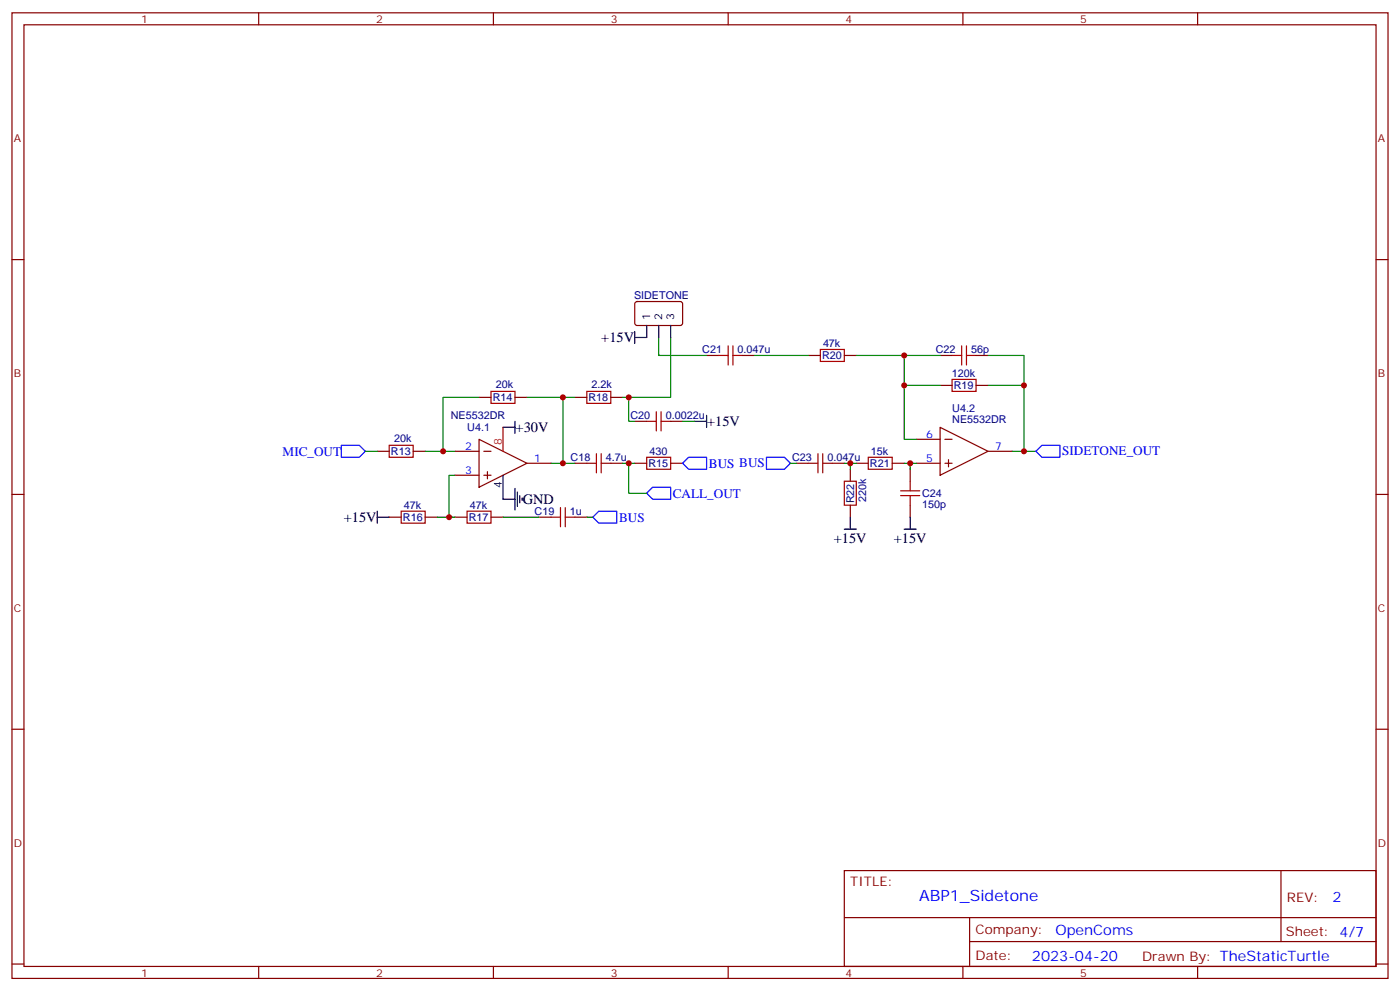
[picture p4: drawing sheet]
<svg xmlns="http://www.w3.org/2000/svg" width="412mm" height="292mm" viewBox="0 0 412 292" stroke-linecap="round" stroke-linejoin="round" font-family="sans-serif">
<g fill="none" stroke="#870000" stroke-width=".35">
<path d="M3.5 3.8h405.4v284.3h-405.4zM7.1 7.3h398.2v277.3h-398.2zM76.2 3.8v3.5M145.3 3.8v3.5M214.5 3.8v3.5M283.6 3.8v3.5M352.8 3.8v3.5M3.5 76.4h3.6M405.3 76.4h3.6M187.2 89l.5-.2h13l.4 .7-.1 5.9-.6 .4h-13l-.4-.7v-5.6zM141.1 117h3.5M151.7 117h3.5"/>
<path d="M169.3 117h3.6M179.9 117h3.5M208.1 104.7h3.6M218.7 104.7h3.5M238.1 104.7h3.6M248.7 104.7h3.5M276.9 104.7h3.6M276.9 113.5h3.6M287.5 104.7h3.5M287.5 113.5h3.5M111.1 132.9h3.6M121.7 132.9h3.5"/>
<path d="M134.1 132.9h7M134.1 139.9h7M141.1 129.4l14.1 7-14.1 7.1zM142.5 132.9h2.1M142.5 139.9h2.1M143.6 138.9v2.1M155.2 136.4h7.1M169.3 136.4h3.6M179.9 136.4h3.5M187 136.4h3.5M187 124.1h3.5M197.6 136.4h3.5"/>
<path d="M197.6 124.1h3.5M234.6 136.4h3.5M245.2 136.4h3.5M250.5 138.2v3.5M252.2 136.4h3.6M262.8 136.4h3.5M268.1 138.2v3.5M269.9 129.4h7M269.9 136.4h7M276.9 125.8l14.1 7.1-14.1 7zM278.3 129.4h2.2M278.3 136.4h2.2"/>
<path d="M279.4 135.4v2.1M291 132.9h7.1M3.5 145.6h3.6M114.7 152.3h3.5M125.2 152.3h3.6M134.1 152.3h3.5M144.6 152.3h3.6M158.7 152.3h3.6M169.3 152.3h3.6M250.5 148.8v3.5M268.1 148.8v3.5M405.3 145.6h3.6"/>
<path d="M3.5 214.7h3.6M405.3 214.7h3.6M248.7 256.4h156.6v28.2h-156.6zM377.3 256.4v20.9M248.7 270.2h156.5M285.6 277.3h119.6M285.6 270.2v14.1M3.5 283.9h3.6M76.2 284.6v3.5M145.3 284.6v3.5M214.5 284.6v3.5M283.6 284.6v3.5"/>
<path d="M352.8 284.6v3.5M405.3 283.9h3.6"/>
</g>
<path d="M100.5 131.1h5.3l1.8 1.8-1.8 1.8h-5.3zM201.1 136.4l1.7-1.7h5.3v3.5h-5.3zM225.8 134.7h5.3l1.7 1.7-1.7 1.8h-5.3zM305.2 132.9l1.7-1.8h5.3v3.6h-5.3zM174.6 152.3l1.8-1.8h5.3v3.6h-5.3zM190.5 145.2l1.8-1.7h5.3v3.5h-5.3z" fill="none" stroke="#00f" stroke-width=".35"/>
<path d="M148.2 125.8v7.1" fill="none" stroke="#f00" stroke-width=".35"/>
<g fill="none" stroke="#000" stroke-width=".35">
<path d="M187 97.6v3.5M190.5 95.8v3.6h-3.5M194 95.8v3.6M197.6 95.8v3.6M148.2 139.9v7.1h3.5M148.2 125.8h3.5M151.7 124.1v3.5M204.6 124.1h3.5M208.1 122.3v3.5M111.1 152.3h3.6M111.1 150.5v3.6M151.7 143.8v6.4"/>
<path d="M152.4 144.9v4.2M153.1 145.9v2.2M153.8 146.6v.8M248.7 155.8h3.5M250.5 152.3v3.5M266.3 155.8h3.6M268.1 152.3v3.5"/>
</g>
<g fill="none" stroke="#a10000" stroke-width=".35">
<path d="M144.6 115.3h7.1v3.5h-7.1zM172.9 115.3h7v3.5h-7zM211.7 104.7h2.8M214.5 101.8v5.7M215.9 104.7h2.8M215.9 101.8v5.7M241.7 102.9h7v3.5h-7zM280.5 111.7h7v3.6h-7zM280.5 104.7h2.8M283.3 101.8v5.7M284.7 104.7h2.8M284.7 101.8v5.7"/>
<path d="M114.7 131.1h7v3.6h-7zM172.9 136.4h2.8M175.7 133.6v5.6M177.1 136.4h2.8M177.1 133.6v5.6M190.5 134.7h7.1v3.5h-7.1zM190.5 124.1h2.8M193.3 121.2v5.7M194.7 124.1h2.9M194.7 121.2v5.7M238.1 136.4h2.8M240.9 133.6v5.6"/>
<path d="M242.4 136.4h2.8M242.4 133.6v5.6M255.8 134.7h7v3.5h-7zM118.2 150.5h7v3.6h-7zM137.6 150.5h7v3.6h-7zM162.3 152.3h2.8M165.1 149.5v5.6M166.5 152.3h2.8M166.5 149.5v5.6M248.7 141.7h3.5v7.1h-3.5zM265.3 145.9h5.6M265.3 144.5h5.6"/>
<path d="M268.1 141.7v2.8M268.1 145.9v2.9"/>
</g>
<g fill="none" stroke="#008700" stroke-width=".35">
<path d="M194 99.4v5.3h14.1M197.6 99.4v17.6h-14.2M141.1 117h-10.6v15.9h3.6M155.2 117h10.6v19.4M165.8 117h3.5M185.2 117v7.1h1.8M222.2 104.7h15.9M252.2 104.7h14.1M276.9 113.5h-10.6v15.9h3.6M276.9 104.7h-10.6v8.8M291 113.5h10.6v19.4M291 104.7h10.6v8.8"/>
<path d="M107.6 132.9h3.5M125.2 132.9h5.3M134.1 139.9h-1.8v12.4h-3.5M162.3 136.4h7M183.4 136.4h3.6M185.2 136.4v8.8h5.3M201.1 124.1h3.5M232.8 136.4h1.8M248.7 136.4h3.5M250.5 136.4v1.8M266.3 136.4h3.6M268.1 136.4v1.8"/>
<path d="M298.1 132.9h7.1M132.3 152.3h1.8M148.2 152.3h10.5M172.9 152.3h1.7"/>
</g>
<g fill="#c00">
<circle cx="132.3" cy="152.3" r=".88"/>
<circle cx="185.2" cy="136.4" r=".88"/>
<circle cx="165.8" cy="136.4" r=".88"/>
<circle cx="130.5" cy="132.9" r=".88"/>
<circle cx="165.8" cy="117" r=".88"/>
<circle cx="301.6" cy="132.9" r=".88"/>
<circle cx="266.3" cy="113.5" r=".88"/>
<circle cx="301.6" cy="113.5" r=".88"/>
<circle cx="266.3" cy="104.7" r=".88"/>
<circle cx="268.1" cy="136.4" r=".88"/>
<circle cx="250.5" cy="136.4" r=".88"/>
<circle cx="185.2" cy="117" r=".88"/>
</g>
<text font-size="4.6" fill="#00f" x="270.8" y="265.4">ABP1_Sidetone</text>
<g font-size="4.2">
<text x="177.1" y="100.8">+15V</text>
<text x="208.3" y="125.5">+15V</text>
<text x="151.9" y="127.3">+30V</text>
<text x="154" y="148.4">GND</text>
<text x="101.3" y="153.7">+15V</text>
<text x="245.6" y="159.8">+15V</text>
<text x="263.3" y="159.8">+15V</text>
</g>
<g font-size="4.2" fill="#00f">
<text x="392.5" y="265.6">2</text>
<text x="310.9" y="275.2">OpenComs</text>
<text x="304" y="283">2023-04-20</text>
</g>
<g font-size="3.9" fill="#00f">
<text x="83.3" y="134.2">MIC_OUT</text>
<text x="208.8" y="137.8">BUS BUS</text>
<text x="312.9" y="134.1">SIDETONE_OUT</text>
<text x="198.2" y="146.6">CALL_OUT</text>
<text x="182.4" y="153.7">BUS</text>
</g>
<g font-size="3.9" fill="#800">
<text x="250.5" y="260.9">TITLE:</text>
<text x="379.1" y="265.6">REV:</text>
<text x="287.4" y="275.1">Company:</text>
<text x="378.7" y="275.8">Sheet: 4/7</text>
<text x="287.4" y="282.8">Date:</text>
<text x="336.4" y="282.9">Drawn By: TheStaticTurtle</text>
</g>
<g font-size="3.2" fill="#800">
<text x="41.6" y="6.8">1</text>
<text x="110.8" y="6.8">2</text>
<text x="179.9" y="6.8">3</text>
<text x="249.1" y="6.8">4</text>
<text x="318.2" y="6.8">5</text>
<text x="4.1" y="41.9">A</text>
<text x="405.9" y="41.9">A</text>
<text x="4.1" y="111">B</text>
<text x="405.9" y="111">B</text>
<text x="4.1" y="180.2">C</text>
<text x="405.9" y="180.2">C</text>
<text x="4.1" y="249.3">D</text>
<text x="405.9" y="249.3">D</text>
<text x="41.6" y="287.6">1</text>
<text x="110.8" y="287.6">2</text>
<text x="179.9" y="287.6">3</text>
<text x="249.1" y="287.6">4</text>
<text x="318.2" y="287.6">5</text>
</g>
<g font-size="3.2" fill="#000080">
<text x="186.8" y="88.2">SIDETONE</text>
<text x="206.9" y="104.1">C21</text>
<text x="217.3" y="104.1">0.047u</text>
<text x="242.2" y="105.8">R20</text>
<text x="242.4" y="102.3">47k</text>
<text x="275.7" y="104.1">C22</text>
<text x="286.1" y="104.1">56p</text>
<text x="280.4" y="111.1">120k</text>
<text x="145.1" y="118.2">R14</text>
<text x="146.1" y="114.2">20k</text>
<text x="173.4" y="118.2">R18</text>
<text x="174.3" y="114.2">2.2k</text>
<text x="281" y="114.7">R19</text>
<text x="132.8" y="123.5">NE5532DR</text>
<text x="185.7" y="123.5">C20</text>
<text x="196.1" y="123.5">0.0022u</text>
<text x="280.5" y="124.6">NE5532DR</text>
<text x="280.5" y="121.4">U4.2</text>
<text x="116.1" y="130.1">20k</text>
<text x="137.6" y="127">U4.1</text>
<text x="115.2" y="134.1">R13</text>
<text x="168.1" y="135.8">C18</text>
<text x="178.5" y="135.8">4.7u</text>
<text x="191" y="137.6">R15</text>
<text x="191.3" y="134.1">430</text>
<text x="233.3" y="135.8">C23</text>
<text x="243.7" y="135.8">0.047u</text>
<text x="256.3" y="137.6">R21</text>
<text x="256.5" y="134.1">15k</text>
<text x="119" y="149.9">47k</text>
<text x="138.4" y="149.9">47k</text>
<text x="251.6" y="148.3" transform="rotate(-90 251.6 148.3)">R22</text>
<text x="255.1" y="147.9" transform="rotate(-90 255.1 147.9)">220k</text>
<text x="271.6" y="149.6">150p</text>
<text x="271.6" y="146.4">C24</text>
<text x="118.7" y="153.5">R16</text>
<text x="138.1" y="153.5">R17</text>
<text x="157.5" y="151.7">C19</text>
<text x="167.9" y="151.7">1u</text>
</g>
<g font-size="3.2">
<text x="191.6" y="94.1" transform="rotate(-90 191.6 94.1)">1</text>
<text x="195.1" y="94.1" transform="rotate(-90 195.1 94.1)">2</text>
<text x="198.6" y="94.1" transform="rotate(-90 198.6 94.1)">3</text>
<text x="147.8" y="143.7" transform="rotate(-90 147.8 143.7)">4</text>
</g>
<text font-size="3.2" fill="#f00" x="147.8" y="131.1" transform="rotate(-90 147.8 131.1)">8</text>
<g font-size="3.2" fill="#00f">
<text x="272.8" y="129">6</text>
<text x="137" y="132.5">2</text>
<text x="157.3" y="136.1">1</text>
<text x="272.8" y="136.1">5</text>
<text x="293.2" y="132.5">7</text>
<text x="137" y="139.6">3</text>
</g>
</svg>
